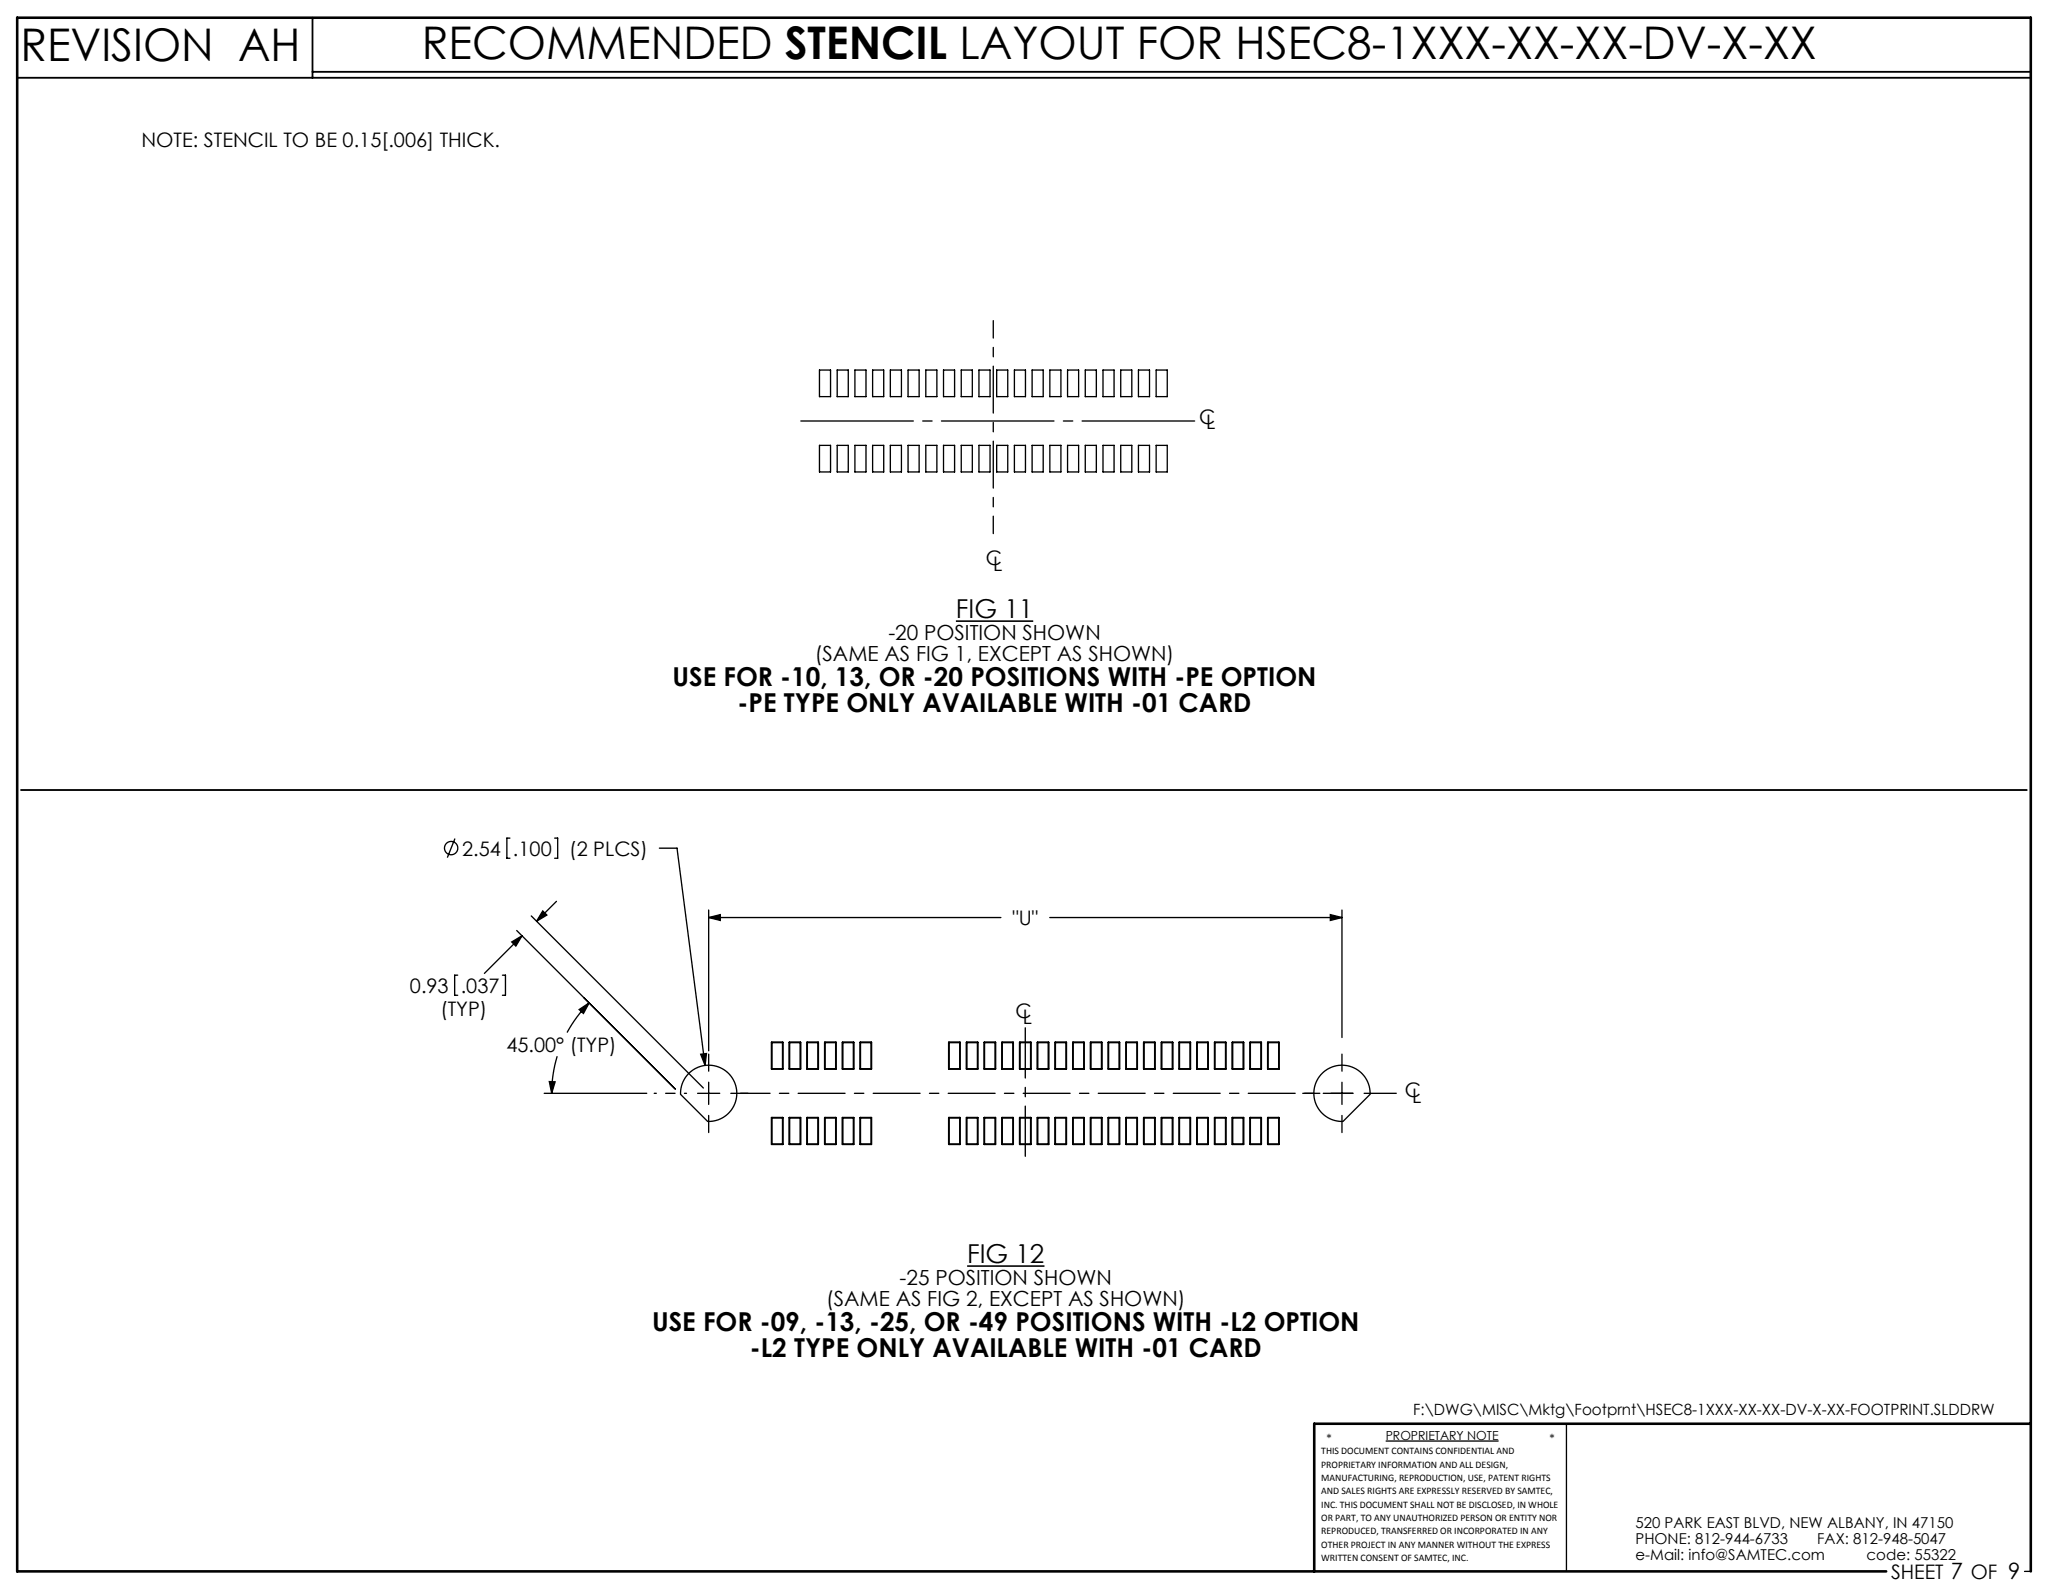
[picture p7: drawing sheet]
<svg xmlns="http://www.w3.org/2000/svg" width="279mm" height="216mm" viewBox="0 0 279 216" stroke-linecap="round" stroke-linejoin="round" font-family="sans-serif">
<g fill="none" stroke="#000" stroke-width=".18">
<path d="M111 50.1h1.5v3.6h-1.5zM113.4 50.1h1.5v3.6h-1.5zM115.8 50.1h1.5v3.6h-1.5zM118.2 50.1h1.5v3.6h-1.5zM120.6 50.1h1.5v3.6h-1.5zM123 50.1h1.5v3.6h-1.5zM125.4 50.1h1.5v3.6h-1.5zM127.8 50.1h1.5v3.6h-1.5zM130.2 50.1h1.5v3.6h-1.5zM132.6 50.1h1.5v3.6h-1.5zM135 50.1h1.5v3.6h-1.5zM137.4 50.1h1.5v3.6h-1.5z"/>
<path d="M139.8 50.1h1.5v3.6h-1.5zM142.2 50.1h1.5v3.6h-1.5zM144.6 50.1h1.5v3.6h-1.5zM147 50.1h1.5v3.6h-1.5zM149.4 50.1h1.5v3.6h-1.5zM151.8 50.1h1.5v3.6h-1.5zM154.2 50.1h1.5v3.6h-1.5zM156.6 50.1h1.5v3.6h-1.5zM111 60.3h1.5v3.6h-1.5zM113.4 60.3h1.5v3.6h-1.5zM115.8 60.3h1.5v3.6h-1.5zM118.2 60.3h1.5v3.6h-1.5z"/>
<path d="M120.6 60.3h1.5v3.6h-1.5zM123 60.3h1.5v3.6h-1.5zM125.4 60.3h1.5v3.6h-1.5zM127.8 60.3h1.5v3.6h-1.5zM130.2 60.3h1.5v3.6h-1.5zM132.6 60.3h1.5v3.6h-1.5zM135 60.3h1.5v3.6h-1.5zM137.4 60.3h1.5v3.6h-1.5zM139.8 60.3h1.5v3.6h-1.5zM142.2 60.3h1.5v3.6h-1.5zM144.6 60.3h1.5v3.6h-1.5zM147 60.3h1.5v3.6h-1.5z"/>
<path d="M149.4 60.3h1.5v3.6h-1.5zM151.8 60.3h1.5v3.6h-1.5zM154.2 60.3h1.5v3.6h-1.5zM156.6 60.3h1.5v3.6h-1.5zM61.6 113.6l-1 2.6M69.1 113.5h-.5v2.7h.5M75.1 113.5h.4v2.7h-.4M89.3 114.9h2.4l3.8 29.4M62 132.1h-.4v2.7h.4M68 132.1h.5v2.7h-.5M69.3 127.6l1.4-.8-.8 1.3zM70 126l21.5 21.5"/>
<path d="M70.7 126.8l-5.1 5M72 124.1l23.3 23.3M73.5 123.4l.6 .5-1.4 .9zM75.4 122.1l-2.7 2.7M78.4 136.7l1.4-.9-.8 1.5zM79.8 135.8a17.3 17.3 0 0 0-3 4.1M96 124.3l1.6-.4v.8zM96 123.3v19M96 124.3h39.6M142.2 124.3h39.5M180.2 123.9l1.5 .4-1.5 .4zM181.7 123.3v17.2"/>
<path d="M73.7 148.1h13.9M74.4 146.5h.8l-.5 1.6zM75.5 143.1a17.3 17.3 0 0 0-.8 5M93.2 145.5a3.8 3.8 0 0 1 6.3 1.1 3.8 3.8 0 0 1-3.7 5.3l-3.6-3.7a3.8 3.8 0 0 1 1-2.7zM94.5 148.1h3M94.9 142.8l.8-.1-.2 1.6zM96 146.6v3M104.5 151.4h1.5v3.6h-1.5zM104.5 141.2h1.5v3.6h-1.5zM106.9 151.4h1.5v3.6h-1.5zM106.9 141.2h1.5v3.6h-1.5zM109.3 151.4h1.5v3.6h-1.5z"/>
<path d="M109.3 141.2h1.5v3.6h-1.5zM111.7 151.4h1.5v3.6h-1.5zM111.7 141.2h1.5v3.6h-1.5zM114.1 151.4h1.5v3.6h-1.5zM114.1 141.2h1.5v3.6h-1.5zM116.5 151.4h1.5v3.6h-1.5zM116.5 141.2h1.5v3.6h-1.5zM128.5 151.4h1.5v3.6h-1.5zM128.5 141.2h1.5v3.6h-1.5zM130.9 151.4h1.5v3.6h-1.5zM130.9 141.2h1.5v3.6h-1.5zM133.3 151.4h1.5v3.6h-1.5z"/>
<path d="M133.3 141.2h1.5v3.6h-1.5zM135.7 151.4h1.5v3.6h-1.5zM135.7 141.2h1.5v3.6h-1.5zM138.1 151.4h1.5v3.6h-1.5zM138.1 141.2h1.5v3.6h-1.5zM140.5 151.4h1.5v3.6h-1.5zM140.5 141.2h1.5v3.6h-1.5zM142.9 151.4h1.5v3.6h-1.5zM142.9 141.2h1.5v3.6h-1.5zM145.3 151.4h1.5v3.6h-1.5zM145.3 141.2h1.5v3.6h-1.5zM147.7 151.4h1.5v3.6h-1.5z"/>
<path d="M147.7 141.2h1.5v3.6h-1.5zM150.1 151.4h1.5v3.6h-1.5zM150.1 141.2h1.5v3.6h-1.5zM152.5 151.4h1.5v3.6h-1.5zM152.5 141.2h1.5v3.6h-1.5zM154.9 151.4h1.5v3.6h-1.5zM154.9 141.2h1.5v3.6h-1.5zM157.3 151.4h1.5v3.6h-1.5zM157.3 141.2h1.5v3.6h-1.5zM159.7 151.4h1.5v3.6h-1.5zM159.7 141.2h1.5v3.6h-1.5zM162.1 151.4h1.5v3.6h-1.5z"/>
<path d="M162.1 141.2h1.5v3.6h-1.5zM164.5 151.4h1.5v3.6h-1.5zM164.5 141.2h1.5v3.6h-1.5zM166.9 151.4h1.5v3.6h-1.5zM166.9 141.2h1.5v3.6h-1.5zM169.3 151.4h1.5v3.6h-1.5zM169.3 141.2h1.5v3.6h-1.5zM171.7 151.4h1.5v3.6h-1.5zM171.7 141.2h1.5v3.6h-1.5zM176.4 148.1h2.3M179.1 145.4a3.8 3.8 0 0 1 4.2-.8 3.8 3.8 0 0 1 2.3 3.6l-3.7 3.7a3.8 3.8 0 0 1-3.6-2.3 3.8 3.8 0 0 1 .8-4.2zM180.2 148.1h3"/>
<path d="M181.7 142.8v2.3M181.7 146.6v3M181.7 151.1v2.3M184.7 148.1h4.4M187.7 195.2h15.3M212.2 192.8v20M274.2 212.8h.8"/>
<circle cx="61.1" cy="114.9" r=".9"/>
</g>
<g fill="none" stroke="#000" stroke-width=".25">
<path d="M2.3 10.5h272.7M42.3 2.4v8.1M42.3 9.7h232.7M2.8 107h271.7M104.5 141.2h1.5v3.6h-1.5zM104.5 151.4h1.5v3.6h-1.5zM106.9 141.2h1.5v3.6h-1.5zM106.9 151.4h1.5v3.6h-1.5zM109.3 141.2h1.5v3.6h-1.5zM109.3 151.4h1.5v3.6h-1.5zM111.7 141.2h1.5v3.6h-1.5zM111.7 151.4h1.5v3.6h-1.5z"/>
<path d="M114.1 141.2h1.5v3.6h-1.5zM114.1 151.4h1.5v3.6h-1.5zM116.5 141.2h1.5v3.6h-1.5zM116.5 151.4h1.5v3.6h-1.5zM128.5 141.2h1.5v3.6h-1.5zM128.5 151.4h1.5v3.6h-1.5zM130.9 141.2h1.5v3.6h-1.5zM130.9 151.4h1.5v3.6h-1.5zM133.3 141.2h1.5v3.6h-1.5zM133.3 151.4h1.5v3.6h-1.5zM135.7 141.2h1.5v3.6h-1.5zM135.7 151.4h1.5v3.6h-1.5z"/>
<path d="M138.1 141.2h1.5v3.6h-1.5zM138.1 151.4h1.5v3.6h-1.5zM140.5 141.2h1.5v3.6h-1.5zM140.5 151.4h1.5v3.6h-1.5zM142.9 141.2h1.5v3.6h-1.5zM142.9 151.4h1.5v3.6h-1.5zM145.3 141.2h1.5v3.6h-1.5zM145.3 151.4h1.5v3.6h-1.5zM147.7 141.2h1.5v3.6h-1.5zM147.7 151.4h1.5v3.6h-1.5zM150.1 141.2h1.5v3.6h-1.5zM150.1 151.4h1.5v3.6h-1.5z"/>
<path d="M152.5 141.2h1.5v3.6h-1.5zM152.5 151.4h1.5v3.6h-1.5zM154.9 141.2h1.5v3.6h-1.5zM154.9 151.4h1.5v3.6h-1.5zM157.3 141.2h1.5v3.6h-1.5zM157.3 151.4h1.5v3.6h-1.5zM159.7 141.2h1.5v3.6h-1.5zM159.7 151.4h1.5v3.6h-1.5zM162.1 141.2h1.5v3.6h-1.5zM162.1 151.4h1.5v3.6h-1.5zM164.5 141.2h1.5v3.6h-1.5zM164.5 151.4h1.5v3.6h-1.5z"/>
<path d="M166.9 141.2h1.5v3.6h-1.5zM166.9 151.4h1.5v3.6h-1.5zM169.3 141.2h1.5v3.6h-1.5zM169.3 151.4h1.5v3.6h-1.5zM171.7 141.2h1.5v3.6h-1.5zM171.7 151.4h1.5v3.6h-1.5z"/>
</g>
<path d="M275 192.8h-97v20M255.5 212.8h-253.2v-210.4h272.7v210.4" fill="none" stroke="#000" stroke-width=".35"/>
<path d="M129.5 84.1h10.4M131 171.5h10.5" fill="none" stroke="#000" stroke-width=".21"/>
<path d="M161.9 57h-53.5" fill="none" stroke="#000" stroke-width=".18" stroke-dasharray="15.2 1.3 1.3 1.3" stroke-dashoffset="-.1"/>
<path d="M134.5 43.4v28.9" fill="none" stroke="#000" stroke-width=".18" stroke-dasharray="6.3 1.3 1.3 1.3" stroke-dashoffset="4"/>
<path d="M138.9 156.6v-17.4" fill="none" stroke="#000" stroke-width=".18" stroke-dasharray="15.2 1.3 1.3 1.3" stroke-dashoffset="8.4"/>
<path d="M183.2 148.1h-82.9" fill="none" stroke="#000" stroke-width=".18" stroke-dasharray="6.3 1.3 1.3 1.3" stroke-dashoffset="2.4"/>
<path d="M96 145.1v-2.3M96 151.1v2.3M99 148.1h2.3" fill="none" stroke="#000" stroke-width=".18" stroke-dasharray="15.2 1.3 1.3 1.3"/>
<path d="M93 148.1h-4.4" fill="none" stroke="#000" stroke-width=".18" stroke-dasharray="15.2 1.3 1.3 1.3" stroke-dashoffset="15"/>
<g fill="#000">
<path d="M96 124.3l1.6-.4v.8zM180.2 123.9l1.5 .4-1.5 .4z"/>
<path d="M94.9 142.8l.6 1.5 .2-1.6zM73.5 123.4l.6 .5-1.4 .9zM69.3 127.6l1.4-.8-.8 1.3zM78.4 136.7l1.4-.9-.8 1.5zM74.4 146.5h.8l-.5 1.6z"/>
</g>
<g font-size="6.1">
<text x="2.8" y="8.2">REVISION AH</text>
<text x="57.1" y="8">RECOMMENDED STENCIL LAYOUT FOR HSEC8-1XXX-XX-XX-DV-X-XX</text>
</g>
<g font-size="3.5">
<text x="129.5" y="83.7">FIG 11</text>
<text x="91.1" y="92.9">USE FOR -10, 13, OR -20 POSITIONS WITH -PE OPTION</text>
<text x="99.9" y="96.4">-PE TYPE ONLY AVAILABLE WITH -01 CARD</text>
<text x="131" y="171.1">FIG 12</text>
<text x="88.3" y="180.3">USE FOR -09, -13, -25, OR -49 POSITIONS WITH -L2 OPTION</text>
<text x="101.6" y="183.8">-L2 TYPE ONLY AVAILABLE WITH -01 CARD</text>
</g>
<g font-size="2.8">
<text x="110.4" y="89.5">(SAME AS FIG 1, EXCEPT AS SHOWN)</text>
<text x="120.3" y="86.7">-20 POSITION SHOWN</text>
<text x="111.9" y="176.9">(SAME AS FIG 2, EXCEPT AS SHOWN)</text>
<text x="121.8" y="174.1">-25 POSITION SHOWN</text>
</g>
<g font-size="2.7">
<text x="19.1" y="19.9">NOTE: STENCIL TO BE 0.15[.006] THICK.</text>
<text x="162.4" y="57.4">C</text>
<text x="163.4" y="58.1">L</text>
<text x="133.5" y="76.6">C</text>
<text x="134.5" y="77.4">L</text>
<text x="62.6" y="115.9">2.54</text>
<text x="69.5" y="115.9">.100</text>
<text x="77.1" y="115.9">(2 PLCS)</text>
<text x="137.1" y="125.3">&quot;U&quot;</text>
<text x="55.5" y="134.5">0.93</text>
<text x="59.6" y="137.7">(TYP)</text>
<text x="62.4" y="134.5">.037</text>
<text x="137.5" y="137.9">C</text>
<text x="68.6" y="142.5">45.00° (TYP)</text>
<text x="138.5" y="138.7">L</text>
<text x="190.2" y="148.6">C</text>
<text x="191.2" y="149.4">L</text>
<text x="256.1" y="213.9">SHEET 7 OF 9</text>
</g>
<text font-size="2.1" x="191.4" y="191.7">F:\DWG\MISC\Mktg\Footprnt\HSEC8-1XXX-XX-XX-DV-X-XX-FOOTPRINT.SLDDRW</text>
<g font-size="2">
<text x="221.5" y="207">520 PARK EAST BLVD, NEW ALBANY, IN 47150</text>
<text x="221.5" y="209.2">PHONE: 812-944-6733</text>
<text x="246.1" y="209.2">FAX: 812-948-5047</text>
<text x="221.5" y="211.3">e-Mail: info@SAMTEC.com</text>
<text x="252.8" y="211.3">code: 55322</text>
</g>
<g font-size="1.7">
<text x="179.7" y="195.4">*</text>
<text x="187.7" y="195">PROPRIETARY NOTE</text>
<text x="209.9" y="195.4">*</text>
</g>
<g font-size="1.4">
<text x="178.9" y="197">THIS DOCUMENT CONTAINS CONFIDENTIAL AND</text>
<text x="178.9" y="198.8">PROPRIETARY INFORMATION AND ALL DESIGN,</text>
<text x="178.9" y="200.6">MANUFACTURING, REPRODUCTION, USE, PATENT RIGHTS</text>
<text x="178.9" y="202.4">AND SALES RIGHTS ARE EXPRESSLY RESERVED BY SAMTEC,</text>
<text x="178.9" y="204.2">INC. THIS DOCUMENT SHALL NOT BE DISCLOSED, IN WHOLE</text>
<text x="178.9" y="206">OR PART, TO ANY UNAUTHORIZED PERSON OR ENTITY NOR</text>
<text x="178.9" y="207.8">REPRODUCED, TRANSFERRED OR INCORPORATED IN ANY</text>
<text x="178.9" y="209.6">OTHER PROJECT IN ANY MANNER WITHOUT THE EXPRESS</text>
<text x="178.9" y="211.4">WRITTEN CONSENT OF SAMTEC, INC.</text>
</g>
</svg>
